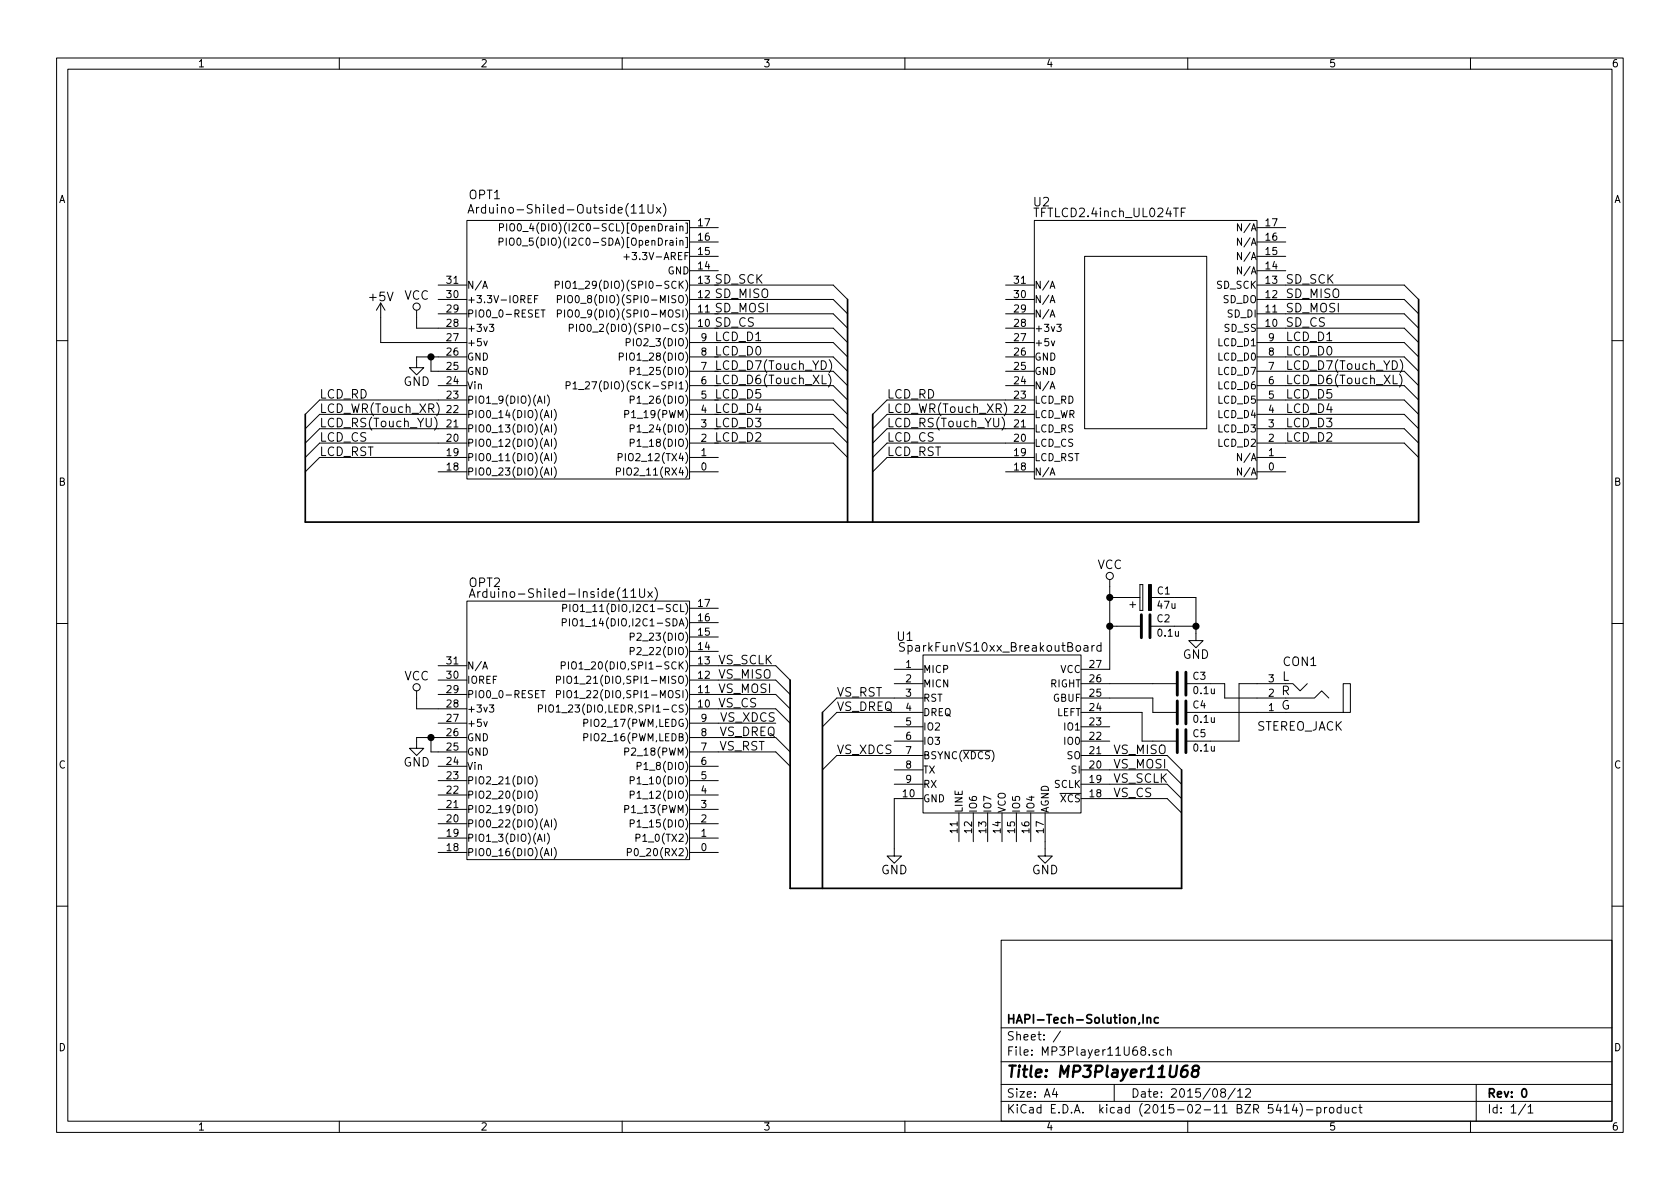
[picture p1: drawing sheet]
EESchema Schematic File Version 2
LIBS:power
LIBS:MP3Player11U68-cache
EELAYER 25 0
EELAYER END
$Descr A4 11693 8268
encoding utf-8
Sheet 1 1
Title "MP3Player11U68"
Date "2015/08/12"
Rev "0"
Comp "HAPI-Tech-Solution,Inc"
Comment1 ""
Comment2 ""
Comment3 ""
Comment4 ""
$EndDescr
$Comp
L Arduino-Shiled-Outside(11Ux) OPT1
U 1 1
P 4000 2625
F 0 "OPT1" H 3375 3900 60  0000 C CNN
F 1 "Arduino-Shiled-Outside(11Ux)" H 3950 3800 60  0000 C CNN
F 2 "" H 4150 4275 60  0000 C CNN
F 3 "" H 4150 4275 60  0000 C CNN
	1    4000 2625
	1    0    0    -1  
$EndComp
$Comp
L Arduino-Shiled-Inside(11Ux) OPT2
U 1 1
P 4000 5275
F 0 "OPT2" H 3375 6500 60  0000 C CNN
F 1 "Arduino-Shiled-Inside(11Ux)" H 3925 6425 60  0000 C CNN
F 2 "" H 4150 6925 60  0000 C CNN
F 3 "" H 4150 6925 60  0000 C CNN
	1    4000 5275
	1    0    0    -1  
$EndComp
$Comp
L SparkFunVS10xx_BreakoutBoard U1
U 1 1
P 6975 5100
F 0 "U1" H 6300 5775 60  0000 C CNN
F 1 "SparkFunVS10xx_BreakoutBoard" H 6250 5700 60  0000 L CNN
F 2 "" H 7125 6750 60  0000 C CNN
F 3 "" H 7125 6750 60  0000 C CNN
	1    6975 5100
	1    0    0    -1  
$EndComp
$Comp
L TFTLCD2.4inch_UL024TF U2
U 1 1
P 7950 2625
F 0 "U2" H 7250 3850 60  0000 C CNN
F 1 "TFTLCD2.4inch_UL024TF" H 7725 3775 60  0000 C CNN
F 2 "" H 8100 4275 60  0000 C CNN
F 3 "" H 8100 4275 60  0000 C CNN
	1    7950 2625
	1    0    0    -1  
$EndComp
$Comp
L STEREO_JACK CON1
U 1 1
P 9050 4850
F 0 "CON1" H 9050 5100 60  0000 C CNN
F 1 "STEREO_JACK" H 9050 4650 60  0000 C CNN
F 2 "" H 9050 4850 60  0000 C CNN
F 3 "" H 9050 4850 60  0000 C CNN
	1    9050 4850
	-1   0    0    -1  
$EndComp
$Comp
L C C5
U 1 1
P 8225 5150
F 0 "C5" V 8175 5225 50  0000 L CNN
F 1 "0.1u" V 8275 5225 50  0000 L CNN
F 2 "" H 8263 5000 30  0000 C CNN
F 3 "" H 8225 5150 60  0000 C CNN
	1    8225 5150
	0    1    1    0   
$EndComp
$Comp
L C C4
U 1 1
P 8225 4950
F 0 "C4" V 8175 5025 50  0000 L CNN
F 1 "0.1u" V 8275 5025 50  0000 L CNN
F 2 "" H 8263 4800 30  0000 C CNN
F 3 "" H 8225 4950 60  0000 C CNN
	1    8225 4950
	0    1    1    0   
$EndComp
$Comp
L C C3
U 1 1
P 8225 4750
F 0 "C3" V 8175 4825 50  0000 L CNN
F 1 "0.1u" V 8275 4825 50  0000 L CNN
F 2 "" H 8263 4600 30  0000 C CNN
F 3 "" H 8225 4750 60  0000 C CNN
	1    8225 4750
	0    1    1    0   
$EndComp
Wire Wire Line
	8025 4750 7725 4750
Wire Wire Line
	7725 4850 8025 4850
Wire Wire Line
	8025 4850 8025 4950
Wire Wire Line
	8025 5150 7950 5150
Wire Wire Line
	7950 5150 7950 4950
Wire Wire Line
	7950 4950 7725 4950
Wire Wire Line
	8525 4850 8750 4850
Wire Wire Line
	8525 4850 8525 4750
Wire Wire Line
	8425 4950 8750 4950
Wire Wire Line
	8425 5150 8625 5150
Wire Wire Line
	8625 5150 8625 4750
Wire Wire Line
	8625 4750 8750 4750
Wire Wire Line
	8525 4750 8425 4750
$Comp
L GND #PWR7
U 1 1
P 7275 5900
F 0 "#PWR7" H 7275 5650 60  0001 C CNN
F 1 "GND" H 7275 5750 60  0000 C CNN
F 2 "" H 7275 5900 60  0000 C CNN
F 3 "" H 7275 5900 60  0000 C CNN
	1    7275 5900
	1    0    0    -1  
$EndComp
Wire Wire Line
	7275 5850 7275 5900
$Comp
L GND #PWR6
U 1 1
P 6225 5900
F 0 "#PWR6" H 6225 5650 60  0001 C CNN
F 1 "GND" H 6225 5750 60  0000 C CNN
F 2 "" H 6225 5900 60  0000 C CNN
F 3 "" H 6225 5900 60  0000 C CNN
	1    6225 5900
	1    0    0    -1  
$EndComp
Wire Wire Line
	6225 5550 6225 5900
Wire Wire Line
	7725 5250 8125 5250
Wire Wire Line
	7725 5350 8125 5350
Wire Wire Line
	7725 5450 8125 5450
Wire Wire Line
	7725 5550 8125 5550
Text Label 7750 5250 0    60   ~ 0
VS_MISO
Text Label 7750 5350 0    60   ~ 0
VS_MOSI
Text Label 7750 5450 0    60   ~ 0
VS_SCLK
Text Label 7750 5550 0    60   ~ 0
VS_CS
$Comp
L C C2
U 1 1
P 7975 4350
F 0 "C2" V 7925 4425 50  0000 L CNN
F 1 "0.1u" V 8025 4425 50  0000 L CNN
F 2 "" H 8013 4200 30  0000 C CNN
F 3 "" H 7975 4350 60  0000 C CNN
	1    7975 4350
	0    1    1    0   
$EndComp
$Comp
L GND #PWR9
U 1 1
P 8325 4400
F 0 "#PWR9" H 8325 4150 60  0001 C CNN
F 1 "GND" H 8325 4250 60  0000 C CNN
F 2 "" H 8325 4400 60  0000 C CNN
F 3 "" H 8325 4400 60  0000 C CNN
	1    8325 4400
	1    0    0    -1  
$EndComp
$Comp
L VCC #PWR8
U 1 1
P 7725 4075
F 0 "#PWR8" H 7725 3925 60  0001 C CNN
F 1 "VCC" H 7725 4225 60  0000 C CNN
F 2 "" H 7725 4075 60  0000 C CNN
F 3 "" H 7725 4075 60  0000 C CNN
	1    7725 4075
	1    0    0    -1  
$EndComp
Wire Wire Line
	7725 4075 7725 4650
Wire Wire Line
	7775 4350 7725 4350
Connection ~ 7725 4350
Wire Wire Line
	8175 4350 8325 4350
Wire Wire Line
	8325 4150 8325 4400
Wire Wire Line
	5825 5250 6225 5250
Wire Wire Line
	6225 4950 5825 4950
Wire Wire Line
	6225 4850 5825 4850
Text Label 5825 4850 0    60   ~ 0
VS_RST
Text Label 5825 4950 0    60   ~ 0
VS_DREQ
Text Label 5825 5250 0    60   ~ 0
VS_XDCS
$Comp
L VCC #PWR4
U 1 1
P 2900 4850
F 0 "#PWR4" H 2900 4700 60  0001 C CNN
F 1 "VCC" H 2900 5000 60  0000 C CNN
F 2 "" H 2900 4850 60  0000 C CNN
F 3 "" H 2900 4850 60  0000 C CNN
	1    2900 4850
	1    0    0    -1  
$EndComp
Wire Wire Line
	3050 4925 2900 4925
Wire Wire Line
	2900 4925 2900 4850
$Comp
L GND #PWR5
U 1 1
P 2900 5150
F 0 "#PWR5" H 2900 4900 60  0001 C CNN
F 1 "GND" H 2900 5000 60  0000 C CNN
F 2 "" H 2900 5150 60  0000 C CNN
F 3 "" H 2900 5150 60  0000 C CNN
	1    2900 5150
	1    0    0    -1  
$EndComp
Wire Wire Line
	3050 5225 3000 5225
Wire Wire Line
	3000 5225 3000 5125
Wire Wire Line
	2900 5125 3050 5125
Wire Wire Line
	2900 5125 2900 5150
Connection ~ 3000 5125
Wire Wire Line
	5000 4725 5400 4725
Wire Wire Line
	5000 4825 5400 4825
Wire Wire Line
	5000 4625 5400 4625
Wire Wire Line
	5000 4925 5400 4925
Text Label 5000 4725 0    60   ~ 0
VS_MISO
Text Label 5000 4825 0    60   ~ 0
VS_MOSI
Text Label 5000 4625 0    60   ~ 0
VS_SCLK
Text Label 5000 4925 0    60   ~ 0
VS_CS
Wire Wire Line
	5400 5025 5000 5025
Text Label 5400 5025 2    60   ~ 0
VS_XDCS
Wire Wire Line
	5000 5225 5400 5225
Text Label 5325 5225 2    60   ~ 0
VS_RST
Wire Wire Line
	5000 5125 5400 5125
Text Label 5400 5125 2    60   ~ 0
VS_DREQ
Wire Bus Line
	5500 4725 5500 6175
Wire Bus Line
	5500 6175 8225 6175
Wire Bus Line
	8225 6175 8225 5350
$Comp
L VCC #PWR2
U 1 1
P 2900 2200
F 0 "#PWR2" H 2900 2050 60  0001 C CNN
F 1 "VCC" H 2900 2350 60  0000 C CNN
F 2 "" H 2900 2200 60  0000 C CNN
F 3 "" H 2900 2200 60  0000 C CNN
	1    2900 2200
	1    0    0    -1  
$EndComp
Wire Wire Line
	3050 2275 2900 2275
Wire Wire Line
	2900 2275 2900 2200
$Comp
L GND #PWR3
U 1 1
P 2900 2500
F 0 "#PWR3" H 2900 2250 60  0001 C CNN
F 1 "GND" H 2900 2350 60  0000 C CNN
F 2 "" H 2900 2500 60  0000 C CNN
F 3 "" H 2900 2500 60  0000 C CNN
	1    2900 2500
	1    0    0    -1  
$EndComp
Wire Wire Line
	3050 2575 3000 2575
Wire Wire Line
	3000 2575 3000 2475
Wire Wire Line
	2900 2475 3050 2475
Wire Wire Line
	2900 2475 2900 2500
Connection ~ 3000 2475
$Comp
L +5V #PWR1
U 1 1
P 2650 2200
F 0 "#PWR1" H 2650 2050 60  0001 C CNN
F 1 "+5V" H 2650 2340 60  0000 C CNN
F 2 "" H 2650 2200 60  0000 C CNN
F 3 "" H 2650 2200 60  0000 C CNN
	1    2650 2200
	1    0    0    -1  
$EndComp
Wire Wire Line
	3050 2375 2650 2375
Wire Wire Line
	2650 2375 2650 2200
Entry Wire Line
	5725 4950 5825 4850
Wire Bus Line
	5725 4950 5725 6175
Entry Wire Line
	5725 5050 5825 4950
Entry Wire Line
	5725 5350 5825 5250
Entry Wire Line
	5400 5225 5500 5325
Entry Wire Line
	5400 5125 5500 5225
Entry Wire Line
	5400 4625 5500 4725
Entry Wire Line
	5400 4725 5500 4825
Entry Wire Line
	5400 4825 5500 4925
Entry Wire Line
	5400 4925 5500 5025
Entry Wire Line
	8125 5250 8225 5350
Entry Wire Line
	8125 5350 8225 5450
Entry Wire Line
	8125 5450 8225 5550
Entry Wire Line
	8125 5550 8225 5650
Wire Wire Line
	6175 2775 7000 2775
Text Label 6175 2775 0    60   ~ 0
LCD_RD
Wire Wire Line
	6175 2875 7000 2875
Text Label 6175 2875 0    60   ~ 0
LCD_WR(Touch_XR)
Wire Wire Line
	6175 2975 7000 2975
Text Label 6175 2975 0    60   ~ 0
LCD_RS(Touch_YU)
Wire Wire Line
	6175 3075 7000 3075
Text Label 6175 3075 0    60   ~ 0
LCD_CS
Wire Wire Line
	6175 3175 7000 3175
Text Label 6175 3175 0    60   ~ 0
LCD_RST
Text Label 8950 2675 0    60   ~ 0
LCD_D6(Touch_XL)
Text Label 8950 2575 0    60   ~ 0
LCD_D7(Touch_YD)
Text Label 8950 1975 0    60   ~ 0
SD_SCK
Text Label 8950 2075 0    60   ~ 0
SD_MISO
Text Label 8950 2175 0    60   ~ 0
SD_MOSI
Text Label 8950 2275 0    60   ~ 0
SD_CS
Text Label 8950 2375 0    60   ~ 0
LCD_D1
Text Label 8950 2475 0    60   ~ 0
LCD_D0
Text Label 8950 2775 0    60   ~ 0
LCD_D5
Text Label 8950 2875 0    60   ~ 0
LCD_D4
Text Label 8950 2975 0    60   ~ 0
LCD_D3
Text Label 8950 3075 0    60   ~ 0
LCD_D2
Wire Wire Line
	8950 2575 9775 2575
Wire Wire Line
	8950 2675 9775 2675
Wire Wire Line
	8950 2775 9775 2775
Wire Wire Line
	8950 2875 9775 2875
Wire Wire Line
	8950 2975 9775 2975
Wire Wire Line
	8950 3075 9775 3075
Wire Wire Line
	8950 2475 9775 2475
Wire Wire Line
	8950 2375 9775 2375
Wire Wire Line
	8950 2275 9775 2275
Wire Wire Line
	8950 2175 9775 2175
Wire Wire Line
	8950 2075 9775 2075
Wire Wire Line
	8950 1975 9775 1975
Entry Wire Line
	9775 2575 9875 2675
Entry Wire Line
	9775 2675 9875 2775
Entry Wire Line
	9775 2475 9875 2575
Entry Wire Line
	9775 2375 9875 2475
Entry Wire Line
	9775 2275 9875 2375
Entry Wire Line
	9775 2175 9875 2275
Entry Wire Line
	9775 2075 9875 2175
Entry Wire Line
	9775 1975 9875 2075
Entry Wire Line
	9775 2775 9875 2875
Entry Wire Line
	9775 2875 9875 2975
Entry Wire Line
	9775 2975 9875 3075
Entry Wire Line
	9775 3075 9875 3175
Entry Wire Line
	6075 3275 6175 3175
Entry Wire Line
	6075 3175 6175 3075
Entry Wire Line
	6075 3075 6175 2975
Entry Wire Line
	6075 2975 6175 2875
Entry Wire Line
	6075 2875 6175 2775
Wire Wire Line
	2225 2775 3050 2775
Text Label 2225 2775 0    60   ~ 0
LCD_RD
Wire Wire Line
	2225 2875 3050 2875
Text Label 2225 2875 0    60   ~ 0
LCD_WR(Touch_XR)
Wire Wire Line
	2225 2975 3050 2975
Text Label 2225 2975 0    60   ~ 0
LCD_RS(Touch_YU)
Wire Wire Line
	2225 3075 3050 3075
Text Label 2225 3075 0    60   ~ 0
LCD_CS
Wire Wire Line
	2225 3175 3050 3175
Text Label 2225 3175 0    60   ~ 0
LCD_RST
Entry Wire Line
	2125 3275 2225 3175
Entry Wire Line
	2125 3175 2225 3075
Entry Wire Line
	2125 3075 2225 2975
Entry Wire Line
	2125 2975 2225 2875
Entry Wire Line
	2125 2875 2225 2775
Text Label 4975 2675 0    60   ~ 0
LCD_D6(Touch_XL)
Text Label 4975 2575 0    60   ~ 0
LCD_D7(Touch_YD)
Text Label 4975 1975 0    60   ~ 0
SD_SCK
Text Label 4975 2075 0    60   ~ 0
SD_MISO
Text Label 4975 2175 0    60   ~ 0
SD_MOSI
Text Label 4975 2275 0    60   ~ 0
SD_CS
Text Label 4975 2375 0    60   ~ 0
LCD_D1
Text Label 4975 2475 0    60   ~ 0
LCD_D0
Text Label 4975 2775 0    60   ~ 0
LCD_D5
Text Label 4975 2875 0    60   ~ 0
LCD_D4
Text Label 4975 2975 0    60   ~ 0
LCD_D3
Text Label 4975 3075 0    60   ~ 0
LCD_D2
Wire Wire Line
	4975 2575 5800 2575
Wire Wire Line
	4975 2675 5800 2675
Wire Wire Line
	4975 2775 5800 2775
Wire Wire Line
	4975 2875 5800 2875
Wire Wire Line
	4975 2975 5800 2975
Wire Wire Line
	4975 3075 5800 3075
Wire Wire Line
	4975 2475 5800 2475
Wire Wire Line
	4975 2375 5800 2375
Wire Wire Line
	4975 2275 5800 2275
Wire Wire Line
	4975 2175 5800 2175
Wire Wire Line
	4975 2075 5800 2075
Wire Wire Line
	4975 1975 5800 1975
Entry Wire Line
	5800 2575 5900 2675
Entry Wire Line
	5800 2675 5900 2775
Entry Wire Line
	5800 2475 5900 2575
Entry Wire Line
	5800 2375 5900 2475
Entry Wire Line
	5800 2275 5900 2375
Entry Wire Line
	5800 2175 5900 2275
Entry Wire Line
	5800 2075 5900 2175
Entry Wire Line
	5800 1975 5900 2075
Entry Wire Line
	5800 2775 5900 2875
Entry Wire Line
	5800 2875 5900 2975
Entry Wire Line
	5800 2975 5900 3075
Entry Wire Line
	5800 3075 5900 3175
Wire Bus Line
	9875 2075 9875 3625
Wire Bus Line
	9875 3625 2125 3625
Wire Bus Line
	6075 2875 6075 3625
Wire Bus Line
	5900 2075 5900 3625
Wire Bus Line
	2125 3625 2125 2875
$Comp
L CP2 C1
U 1 1
P 7975 4150
F 0 "C1" V 8025 3975 50  0000 L CNN
F 1 "47u" V 7925 4075 50  0000 R CNN
F 2 "" H 8013 4000 30  0000 C CNN
F 3 "" H 7975 4150 60  0000 C CNN
	1    7975 4150
	0    -1   -1   0   
$EndComp
Wire Wire Line
	8175 4150 8325 4150
Connection ~ 8325 4350
Wire Wire Line
	7775 4150 7725 4150
Connection ~ 7725 4150
$EndSCHEMATC
